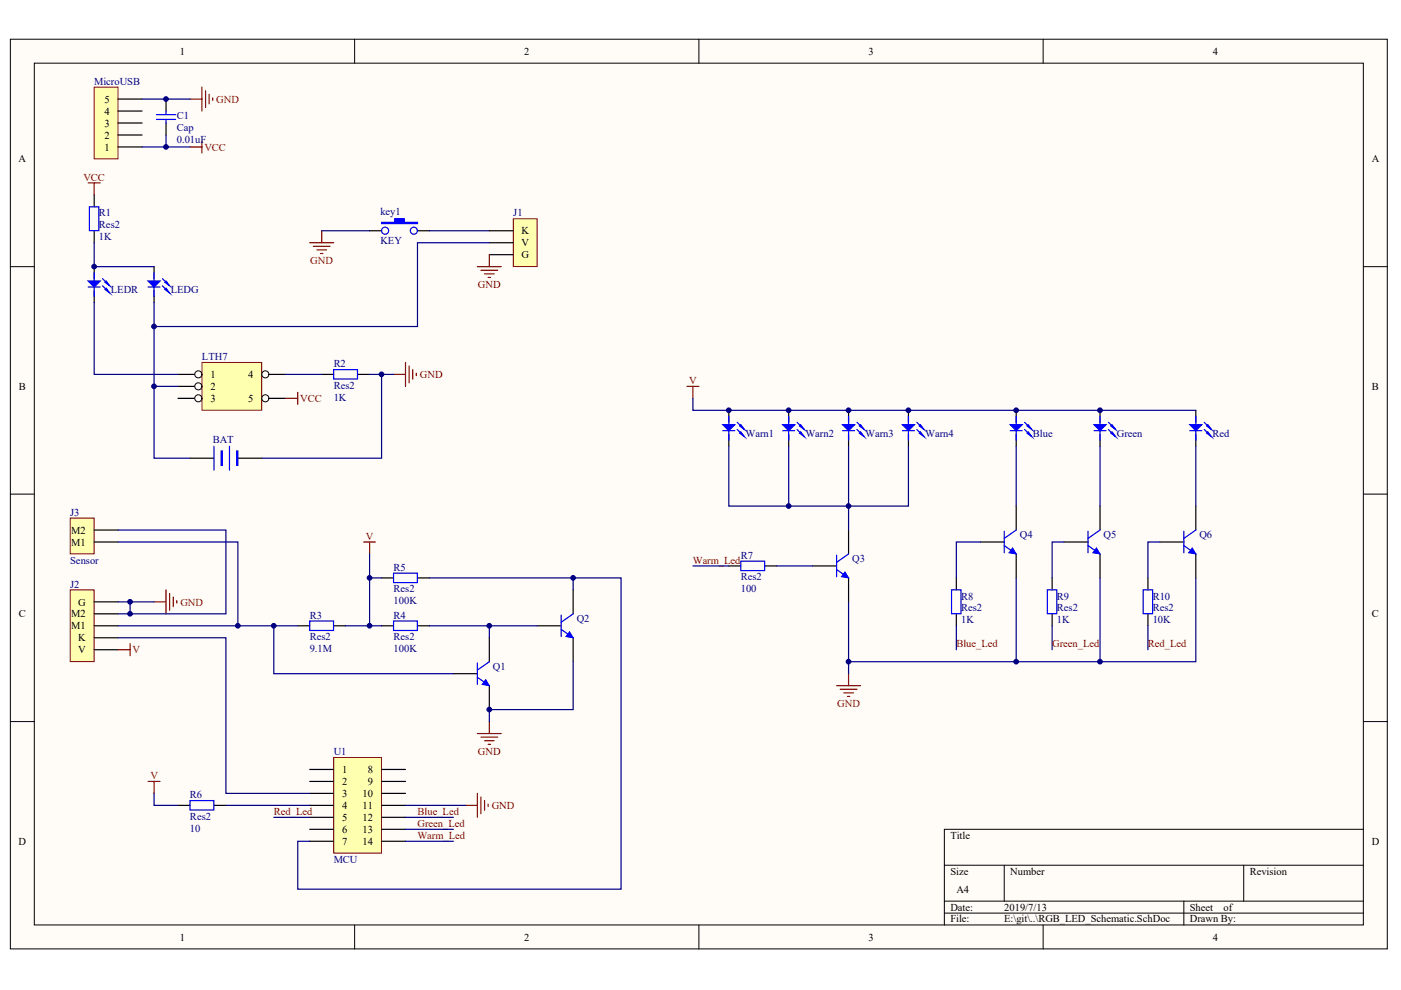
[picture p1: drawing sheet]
# Altium schematic sheet RGB_LED_Schematic.SchDoc
size A4

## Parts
BAT  干电池  (value not drawn)
Blue  LEDG  [LED]  (value not drawn)
C1  Cap  value 0.01uF  [RAD-0.3]
Green  LEDG  [LED]  (value not drawn)
J1  CON3  [DG1283-5.0]  (value not drawn)
J2  CON5  [DG1285-5.0]  (value not drawn)
J3  Sensor
key1  KEY  [AN12]
LEDG  LEDG  [LED]  (value not drawn)
LEDR  LEDR  [LED]  (value not drawn)
LTH7  HEADER 3X2  (value not drawn)
MicroUSB  CON5  [DG1285-5.0]  (value not drawn)
Q1  2N3904  [BCY-W3/E4]  (value not drawn)
Q2  2N3904  [BCY-W3/E4]  (value not drawn)
Q3  2N3904  [BCY-W3/E4]  (value not drawn)
Q4  2N3904  [BCY-W3/E4]  (value not drawn)
Q5  2N3904  [BCY-W3/E4]  (value not drawn)
Q6  2N3904  [BCY-W3/E4]  (value not drawn)
R1  Res2  value 1K  [AXIAL-0.4]
R2  Res2  value 1K  [AXIAL-0.4]
R3  Res2  value 9.1M  [AXIAL-0.4]
R4  Res2  value 100K  [AXIAL-0.4]
R5  Res2  value 100K  [AXIAL-0.4]
R6  Res2  value 10  [AXIAL-0.4]
R7  Res2  value 100  [AXIAL-0.4]
R8  Res2  value 1K  [AXIAL-0.4]
R9  Res2  value 1K  [AXIAL-0.4]
R10  Res2  value 10K  [AXIAL-0.4]
Red  LEDG  [LED]  (value not drawn)
U1  MCU  [HDR2X7_CEN]
Warn1  LEDG  [LED]  (value not drawn)
Warn2  LEDG  [LED]  (value not drawn)
Warn3  LEDG  [LED]  (value not drawn)
Warn4  LEDG  [LED]  (value not drawn)

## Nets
GND: BAT.2(-) C1.2 J1.3(G) J2.4(M2) J2.5(G) J3.2(M2) key1.1 MicroUSB.5 Q1.1(E) Q2.1(E) Q3.1(E) Q4.1(E) Q5.1(E) Q6.1(E) R2.2 U1.11
V: Blue.A Green.A J2.1(V) R3.2 R4.1 R5.1 R6.1 Red.A Warn1.A Warn2.A Warn3.A Warn4.A
VCC: C1.1 LTH7.6(5) MicroUSB.1 R1.2
Blue_Led: R8.1 U1.12
Green_Led: R9.1 U1.13
Red_Led: R10.1 U1.5
Warm_Led: R7.1 U1.14
NetBAT_1: BAT.1(+) J1.2(V) LEDG.K LTH7.3(2)
NetBlue_K: Blue.K Q4.3(C)
NetGreen_K: Green.K Q5.3(C)
NetJ1_1: J1.1(K) key1.2
NetJ2_2: J2.2(K) U1.3
NetJ2_3: J2.3(M1) J3.1(M1) Q1.2(B) R3.1
NetLEDG_A: LEDG.A LEDR.A R1.1
NetLEDR_K: LEDR.K LTH7.1
NetLTH7_2: LTH7.2(4) R2.1
NetQ1_3: Q1.3(C) Q2.2(B) R4.2
NetQ2_3: Q2.3(C) R5.2 U1.7
NetQ3_2: Q3.2(B) R7.2
NetQ3_3: Q3.3(C) Warn1.K Warn2.K Warn3.K Warn4.K
NetQ4_2: Q4.2(B) R8.2
NetQ5_2: Q5.2(B) R9.2
NetQ6_2: Q6.2(B) R10.2
NetQ6_3: Q6.3(C) Red.K
NetR6_2: R6.2 U1.4

Not connected (* = marked no-connect by the designer): LTH7 4 5(3); MicroUSB 2 3 4; U1 1 2 6 8 9 10
